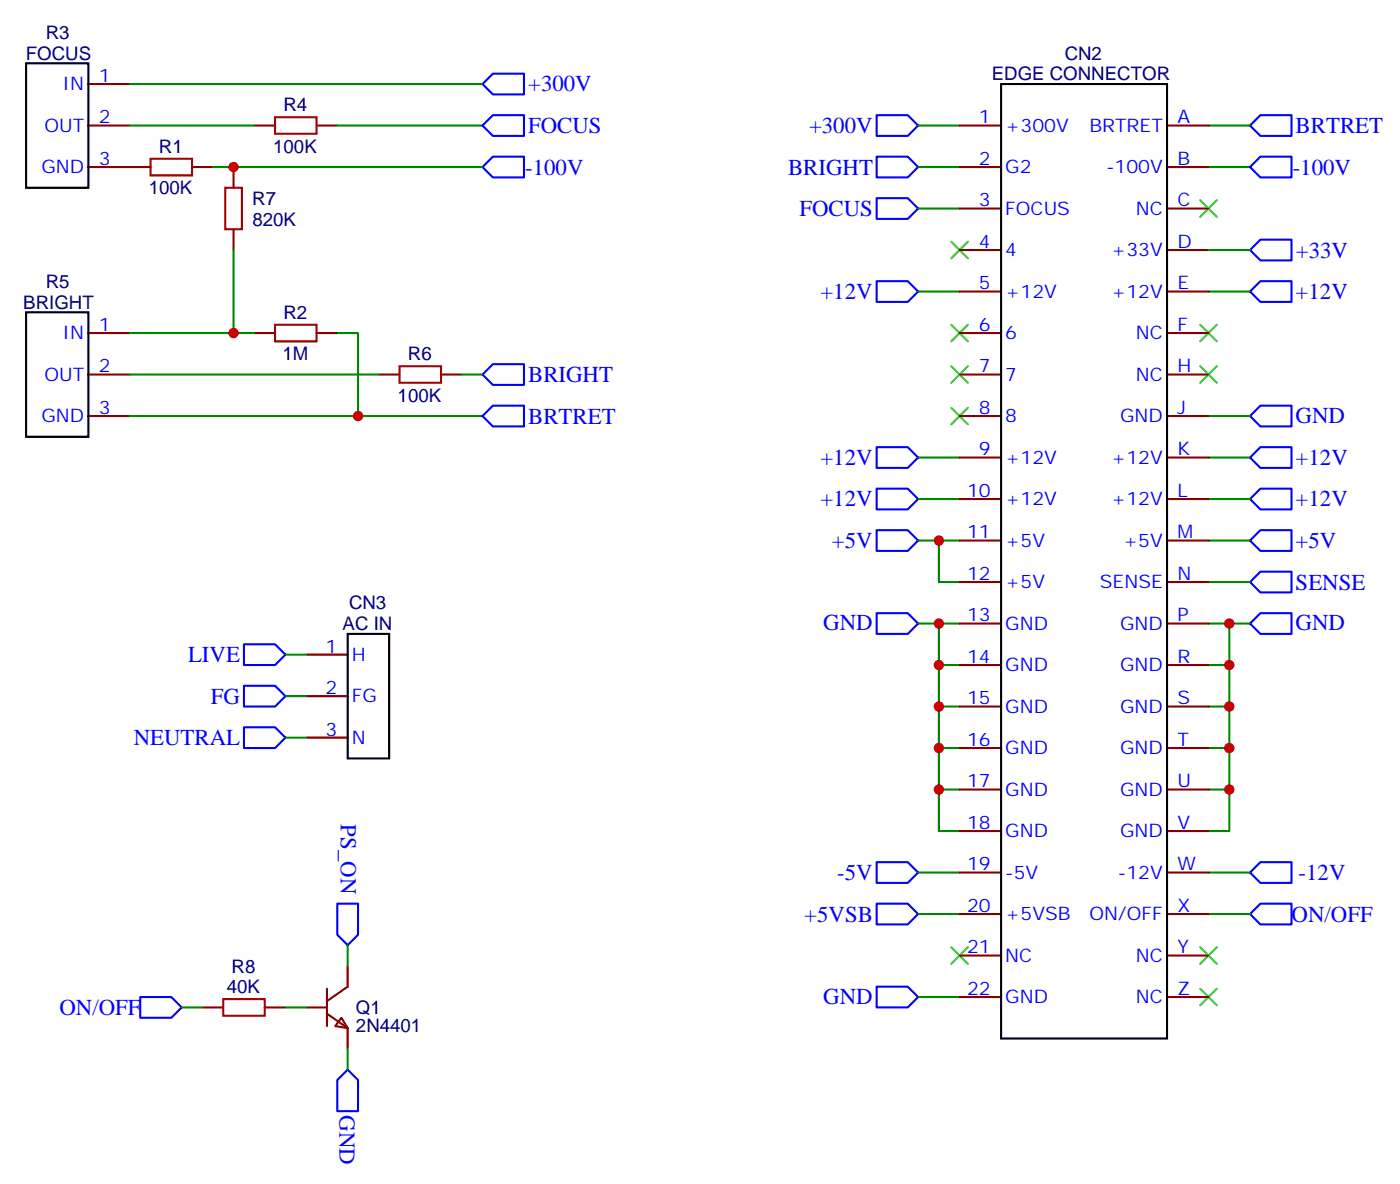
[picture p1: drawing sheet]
<svg xmlns="http://www.w3.org/2000/svg" width="238mm" height="201mm" viewBox="0 0 238 201" stroke-linecap="round" stroke-linejoin="round" font-family="sans-serif">
<g fill="none" stroke="#870000" stroke-width=".35">
<path d="M15 14.3h7.1M15 28.4h10.6M15 21.3h7.1M32.7 28.4h3.5M39.7 28.4v3.5M39.7 39v3.5M43.3 21.3h3.5M53.8 21.3h3.6M163.2 28.4h7.1M163.2 21.3h7.1M163.2 35.5h7.1M198.5 28.4h7"/>
<path d="M198.5 21.3h7M198.5 35.5h7M15 56.6h7.1M43.3 56.6h3.5M53.8 56.6h3.6M163.2 56.6h7.1M163.2 42.5h7.1M163.2 49.6h7.1M198.5 56.6h7M198.5 42.5h7M198.5 49.6h7M15 63.7h7.1"/>
<path d="M15 70.7h7.1M64.4 63.7h3.5M75 63.7h3.5M163.2 63.7h7.1M163.2 70.7h7.1M163.2 77.8h7.1M198.5 63.7h7M198.5 70.7h7M198.5 77.8h7M163.2 84.8h7.1M163.2 91.9h7.1M163.2 99h7.1"/>
<path d="M198.5 84.8h7M198.5 91.9h7M198.5 99h7M52.1 111.3h7M52.1 118.4h7M163.2 106h7.1M163.2 113.1h7.1M198.5 106h7M198.5 113.1h7M52.1 125.4h7M163.2 120.1h7.1M163.2 127.2h7.1"/>
<path d="M163.2 134.2h7.1M198.5 120.1h7M198.5 127.2h7M198.5 134.2h7M163.2 141.3h7.1M163.2 148.3h7.1M163.2 155.4h7.1M198.5 141.3h7M198.5 148.3h7M198.5 155.4h7M34.4 171.3h3.6M45 171.3h3.5"/>
<path d="M52.1 171.3h3.5M55.6 172.3l3.5 2.5v3.5M55.6 168.1v6.3M58.1 173l1 1.8-2.1-.4zM59.1 164.2v3.5l-3.5 2.5M163.2 162.5h7.1M163.2 169.5h7.1M198.5 162.5h7M198.5 169.5h7"/>
</g>
<path d="M4.4 10.8h10.6v21.1h-10.6zM170.3 14.3h28.2v162.3h-28.2zM4.4 53.1h10.6v21.2h-10.6zM59.1 107.8h7.1v21.1h-7.1z" fill="none" stroke="#000" stroke-width=".35"/>
<path d="M46.8 19.9h7v2.9h-7zM25.6 27h7.1v2.8h-7.1zM38.3 31.9h2.8v7.1h-2.8zM46.8 55.2h7v2.8h-7zM67.9 62.3h7.1v2.8h-7.1zM38 169.9h7v2.8h-7z" fill="none" stroke="#a10000" stroke-width=".35"/>
<g fill="none" stroke="#00f" stroke-width=".35">
<path d="M83.8 12.5h5.3v3.6h-5.3l-1.7-1.8zM149.1 19.6h5.3l1.7 1.7-1.7 1.8h-5.3zM82.1 21.3l1.7-1.7h5.3v3.5h-5.3zM83.8 26.6h5.3v3.6h-5.3l-1.7-1.8zM149.1 26.6h5.3l1.7 1.8-1.7 1.8h-5.3zM149.1 33.7h5.3l1.7 1.8-1.7 1.7h-5.3zM212.6 21.3l1.7-1.7h5.3v3.5h-5.3zM214.3 26.6h5.3v3.6h-5.3l-1.7-1.8zM149.1 47.8h5.3l1.7 1.8-1.7 1.7h-5.3zM214.3 47.8h5.3v3.5h-5.3l-1.7-1.7zM214.3 40.7h5.3v3.6h-5.3l-1.7-1.8zM83.8 61.9h5.3v3.5h-5.3l-1.7-1.7z"/>
<path d="M83.8 69h5.3v3.5h-5.3l-1.7-1.8zM149.1 76h5.3l1.7 1.8-1.7 1.8h-5.3zM214.3 76h5.3v3.6h-5.3l-1.7-1.8zM214.3 69h5.3v3.5h-5.3l-1.7-1.8zM149.1 83.1h5.3l1.7 1.7-1.7 1.8h-5.3zM149.1 90.1h5.3l1.7 1.8-1.7 1.8h-5.3zM214.3 83.1h5.3v3.5h-5.3l-1.7-1.8zM214.3 90.1h5.3v3.6h-5.3l-1.7-1.8zM214.3 97.2h5.3v3.5h-5.3l-1.7-1.7zM41.5 109.5h5.3l1.7 1.8-1.7 1.8h-5.3zM41.5 116.6h5.3l1.7 1.8-1.7 1.7h-5.3zM149.1 104.2h5.3l1.7 1.8-1.7 1.8h-5.3z"/>
<path d="M214.3 104.2h5.3v3.6h-5.3l-1.7-1.8zM41.5 123.6h5.3l1.7 1.8-1.7 1.8h-5.3zM57.4 153.6h3.5v5.3l-1.8 1.8-1.7-1.8zM149.1 146.6h5.3l1.7 1.7-1.7 1.8h-5.3zM149.1 153.6h5.3l1.7 1.8-1.7 1.8h-5.3zM214.3 146.6h5.3v3.5h-5.3l-1.7-1.8zM214.3 153.6h5.3v3.6h-5.3l-1.7-1.8zM23.8 169.5h5.3l1.8 1.8-1.8 1.7h-5.3zM149.1 167.7h5.3l1.7 1.8-1.7 1.8h-5.3zM59.1 181.9l1.8 1.7v5.3h-3.5v-5.3z"/>
</g>
<g fill="none" stroke="#008700" stroke-width=".35">
<path d="M22.1 14.3h60M22.1 21.3h21.2M36.2 28.4h45.9M57.4 21.3h24.7M156.1 21.3h7.1M156.1 28.4h7.1M156.1 35.5h7.1M205.5 21.3h7.1M205.5 28.4h7.1M39.7 42.5v14.1h-17.6M39.7 56.6h3.6M57.4 56.6h3.5v14.1h-38.8"/>
<path d="M156.1 49.6h7.1M205.5 49.6h7.1M205.5 42.5h7.1M22.1 63.7h42.3M60.9 70.7h21.2M78.5 63.7h3.6M156.1 77.8h7.1M205.5 70.7h7.1M205.5 77.8h7.1M156.1 84.8h7.1M156.1 91.9h7.1M159.7 91.9v7.1h3.5"/>
<path d="M205.5 84.8h7.1M205.5 91.9h7.1M205.5 99h7.1M48.5 111.3h3.6M48.5 118.4h3.6M156.1 106h7.1M159.7 106v35.3h3.5M159.7 113.1h3.5M205.5 113.1h3.6M205.5 106h7.1M209.1 106v35.3h-3.6M48.5 125.4h3.6"/>
<path d="M159.7 134.2h3.5M159.7 127.2h3.5M159.7 120.1h3.5M205.5 134.2h3.6M205.5 127.2h3.6M205.5 120.1h3.6M156.1 148.3h7.1M156.1 155.4h7.1M205.5 148.3h7.1M205.5 155.4h7.1M30.9 171.3h3.5M48.5 171.3h3.6"/>
<path d="M59.1 160.7v3.5M59.1 178.3v3.6M156.1 169.5h7.1"/>
</g>
<g fill="none" stroke="#3c3" stroke-width=".35">
<path d="M204.1 34l2.8 2.9M206.9 34l-2.8 2.9M161.8 55.2l2.8 2.8M161.8 41.1l2.8 2.8M164.6 55.2l-2.8 2.8M164.6 41.1l-2.8 2.8M204.1 55.2l2.8 2.8M206.9 55.2l-2.8 2.8M161.8 69.3l2.8 2.8M161.8 62.3l2.8 2.8M164.6 69.3l-2.8 2.8M164.6 62.3l-2.8 2.8"/>
<path d="M204.1 62.3l2.8 2.8M206.9 62.3l-2.8 2.8M161.8 161l2.8 2.9M164.6 161l-2.8 2.9M204.1 161l2.8 2.9M204.1 168.1l2.8 2.8M206.9 161l-2.8 2.9M206.9 168.1l-2.8 2.8"/>
</g>
<g fill="#c00">
<circle cx="39.7" cy="28.4" r=".88"/>
<circle cx="60.9" cy="70.7" r=".88"/>
<circle cx="39.7" cy="56.6" r=".88"/>
<circle cx="209.1" cy="106" r=".88"/>
<circle cx="209.1" cy="134.2" r=".88"/>
<circle cx="209.1" cy="127.2" r=".88"/>
<circle cx="209.1" cy="120.1" r=".88"/>
<circle cx="209.1" cy="113.1" r=".88"/>
<circle cx="159.7" cy="106" r=".88"/>
<circle cx="159.7" cy="134.2" r=".88"/>
<circle cx="159.7" cy="127.2" r=".88"/>
<circle cx="159.7" cy="120.1" r=".88"/>
<circle cx="159.7" cy="113.1" r=".88"/>
<circle cx="159.7" cy="91.9" r=".88"/>
</g>
<g font-size="3.9" fill="#00f">
<text x="89.8" y="15.5">+300V</text>
<text x="89.8" y="22.6">FOCUS</text>
<text x="137.6" y="22.6">+300V</text>
<text x="220.3" y="22.6">BRTRET</text>
<text x="89.3" y="29.7">-100V</text>
<text x="134" y="29.7">BRIGHT</text>
<text x="219.8" y="29.7">-100V</text>
<text x="136" y="36.7">FOCUS</text>
<text x="220.4" y="43.8">+33V</text>
<text x="139.5" y="50.8">+12V</text>
<text x="220.3" y="50.8">+12V</text>
<text x="89.8" y="64.9">BRIGHT</text>
<text x="220.3" y="71.9">GND</text>
<text x="89.8" y="72">BRTRET</text>
<text x="139.5" y="79">+12V</text>
<text x="220.3" y="79">+12V</text>
<text x="139.5" y="86">+12V</text>
<text x="220.3" y="86">+12V</text>
<text x="141.5" y="93.2">+5V</text>
<text x="220.3" y="93.2">+5V</text>
<text x="220.3" y="100.2">SENSE</text>
<text x="140" y="107.2">GND</text>
<text x="220.3" y="107.2">GND</text>
<text x="32" y="112.6">LIVE</text>
<text x="35.9" y="119.6">FG</text>
<text x="22.7" y="126.7">NEUTRAL</text>
<text x="58" y="140.2" transform="rotate(90 58 140.2)">PS_ON</text>
<text x="142.4" y="149.6">-5V</text>
<text x="220.8" y="149.6">-12V</text>
<text x="136.8" y="156.7">+5VSB</text>
<text x="219.7" y="156.7">ON/OFF</text>
<text x="10.1" y="172.5">ON/OFF</text>
<text x="140" y="170.7">GND</text>
<text x="57.8" y="189.6" transform="rotate(90 57.8 189.6)">GND</text>
</g>
<g font-size="3.2" fill="#000080">
<text x="4.4" y="10.1">FOCUS</text>
<text x="7.8" y="6.6">R3</text>
<text x="181.1" y="10.1">CN2</text>
<text x="168.7" y="13.7">EDGE CONNECTOR</text>
<text x="48.2" y="18.9">R4</text>
<text x="27" y="26">R1</text>
<text x="46.5" y="26">100K</text>
<text x="25.3" y="33">100K</text>
<text x="42.9" y="34.8">R7</text>
<text x="42.9" y="38.3">820K</text>
<text x="4" y="52.5">BRIGHT</text>
<text x="7.8" y="48.9">R5</text>
<text x="48.2" y="54.2">R2</text>
<text x="48" y="61.3">1M</text>
<text x="69.4" y="61.3">R6</text>
<text x="67.6" y="68.3">100K</text>
<text x="58.3" y="107.1">AC IN</text>
<text x="59.4" y="103.6">CN3</text>
<text x="39.4" y="165.4">R8</text>
<text x="38.6" y="168.9">40K</text>
<text x="60.5" y="172.5">Q1</text>
<text x="60.5" y="175.5">2N4401</text>
</g>
<g font-size="3.2" fill="#00f">
<text x="10.6" y="15.3">IN</text>
<text x="16.8" y="13.9">1</text>
<text x="7.5" y="22.4">OUT</text>
<text x="16.8" y="21">2</text>
<text x="166.5" y="21">1</text>
<text x="171" y="22.4">+300V</text>
<text x="185.3" y="22.4">BRTRET</text>
<text x="200.2" y="21">A</text>
<text x="7" y="29.5">GND</text>
<text x="16.8" y="28">3</text>
<text x="166.5" y="28">2</text>
<text x="171" y="29.5">G2</text>
<text x="188.1" y="29.5">-100V</text>
<text x="200.2" y="28">B</text>
<text x="166.5" y="35.1">3</text>
<text x="200.2" y="35.1">C</text>
<text x="171" y="36.5">FOCUS</text>
<text x="193.2" y="36.5">NC</text>
<text x="166.5" y="42.2">4</text>
<text x="171" y="43.6">4</text>
<text x="189" y="43.6">+33V</text>
<text x="200.2" y="42.2">D</text>
<text x="166.5" y="49.2">5</text>
<text x="171" y="50.6">+12V</text>
<text x="189" y="50.6">+12V</text>
<text x="200.2" y="49.2">E</text>
<text x="10.6" y="57.7">IN</text>
<text x="16.8" y="56.3">1</text>
<text x="166.5" y="56.3">6</text>
<text x="171" y="57.7">6</text>
<text x="193.2" y="57.7">NC</text>
<text x="200.2" y="56.3">F</text>
<text x="7.5" y="64.7">OUT</text>
<text x="16.8" y="63.3">2</text>
<text x="166.5" y="63.3">7</text>
<text x="171" y="64.7">7</text>
<text x="193.2" y="64.7">NC</text>
<text x="200.2" y="63.3">H</text>
<text x="7" y="71.8">GND</text>
<text x="16.8" y="70.4">3</text>
<text x="166.5" y="70.4">8</text>
<text x="171" y="71.8">8</text>
<text x="190.5" y="71.8">GND</text>
<text x="200.2" y="70.4">J</text>
<text x="166.5" y="77.4">9</text>
<text x="200.2" y="77.4">K</text>
<text x="171" y="78.8">+12V</text>
<text x="189" y="78.8">+12V</text>
<text x="164.5" y="84.5">10</text>
<text x="171" y="85.9">+12V</text>
<text x="189" y="85.9">+12V</text>
<text x="200.2" y="84.5">L</text>
<text x="164.5" y="91.5">11</text>
<text x="171" y="93">+5V</text>
<text x="191" y="93">+5V</text>
<text x="200.2" y="91.5">M</text>
<text x="164.5" y="98.6">12</text>
<text x="171" y="100">+5V</text>
<text x="187" y="100">SENSE</text>
<text x="200.2" y="98.6">N</text>
<text x="164.5" y="105.7">13</text>
<text x="171" y="107.1">GND</text>
<text x="190.5" y="107.1">GND</text>
<text x="200.2" y="105.7">P</text>
<text x="55.3" y="110.9">1</text>
<text x="59.8" y="112.4">H</text>
<text x="164.5" y="112.7">14</text>
<text x="200.2" y="112.7">R</text>
<text x="55.3" y="118">2</text>
<text x="59.8" y="119.4">FG</text>
<text x="164.5" y="119.8">15</text>
<text x="171" y="114.1">GND</text>
<text x="190.5" y="114.1">GND</text>
<text x="200.2" y="119.8">S</text>
<text x="55.3" y="125.1">3</text>
<text x="171" y="121.2">GND</text>
<text x="190.5" y="121.2">GND</text>
<text x="59.8" y="126.5">N</text>
<text x="164.5" y="126.8">16</text>
<text x="171" y="128.2">GND</text>
<text x="190.5" y="128.2">GND</text>
<text x="200.2" y="126.8">T</text>
<text x="164.5" y="133.9">17</text>
<text x="171" y="135.3">GND</text>
<text x="190.5" y="135.3">GND</text>
<text x="200.2" y="133.9">U</text>
<text x="164.5" y="140.9">18</text>
<text x="171" y="142.3">GND</text>
<text x="190.5" y="142.3">GND</text>
<text x="200.2" y="140.9">V</text>
<text x="164.5" y="148">19</text>
<text x="171" y="149.4">-5V</text>
<text x="190.1" y="149.4">-12V</text>
<text x="200.2" y="148">W</text>
<text x="164.5" y="155">20</text>
<text x="200.2" y="155">X</text>
<text x="171" y="156.5">+5VSB</text>
<text x="185.3" y="156.5">ON/OFF</text>
<text x="164.5" y="162.1">21</text>
<text x="171" y="163.5">NC</text>
<text x="193.2" y="163.5">NC</text>
<text x="200.2" y="162.1">Y</text>
<text x="164.5" y="169.2">22</text>
<text x="171" y="170.6">GND</text>
<text x="193.2" y="170.6">NC</text>
<text x="200.2" y="169.2">Z</text>
</g>
</svg>
